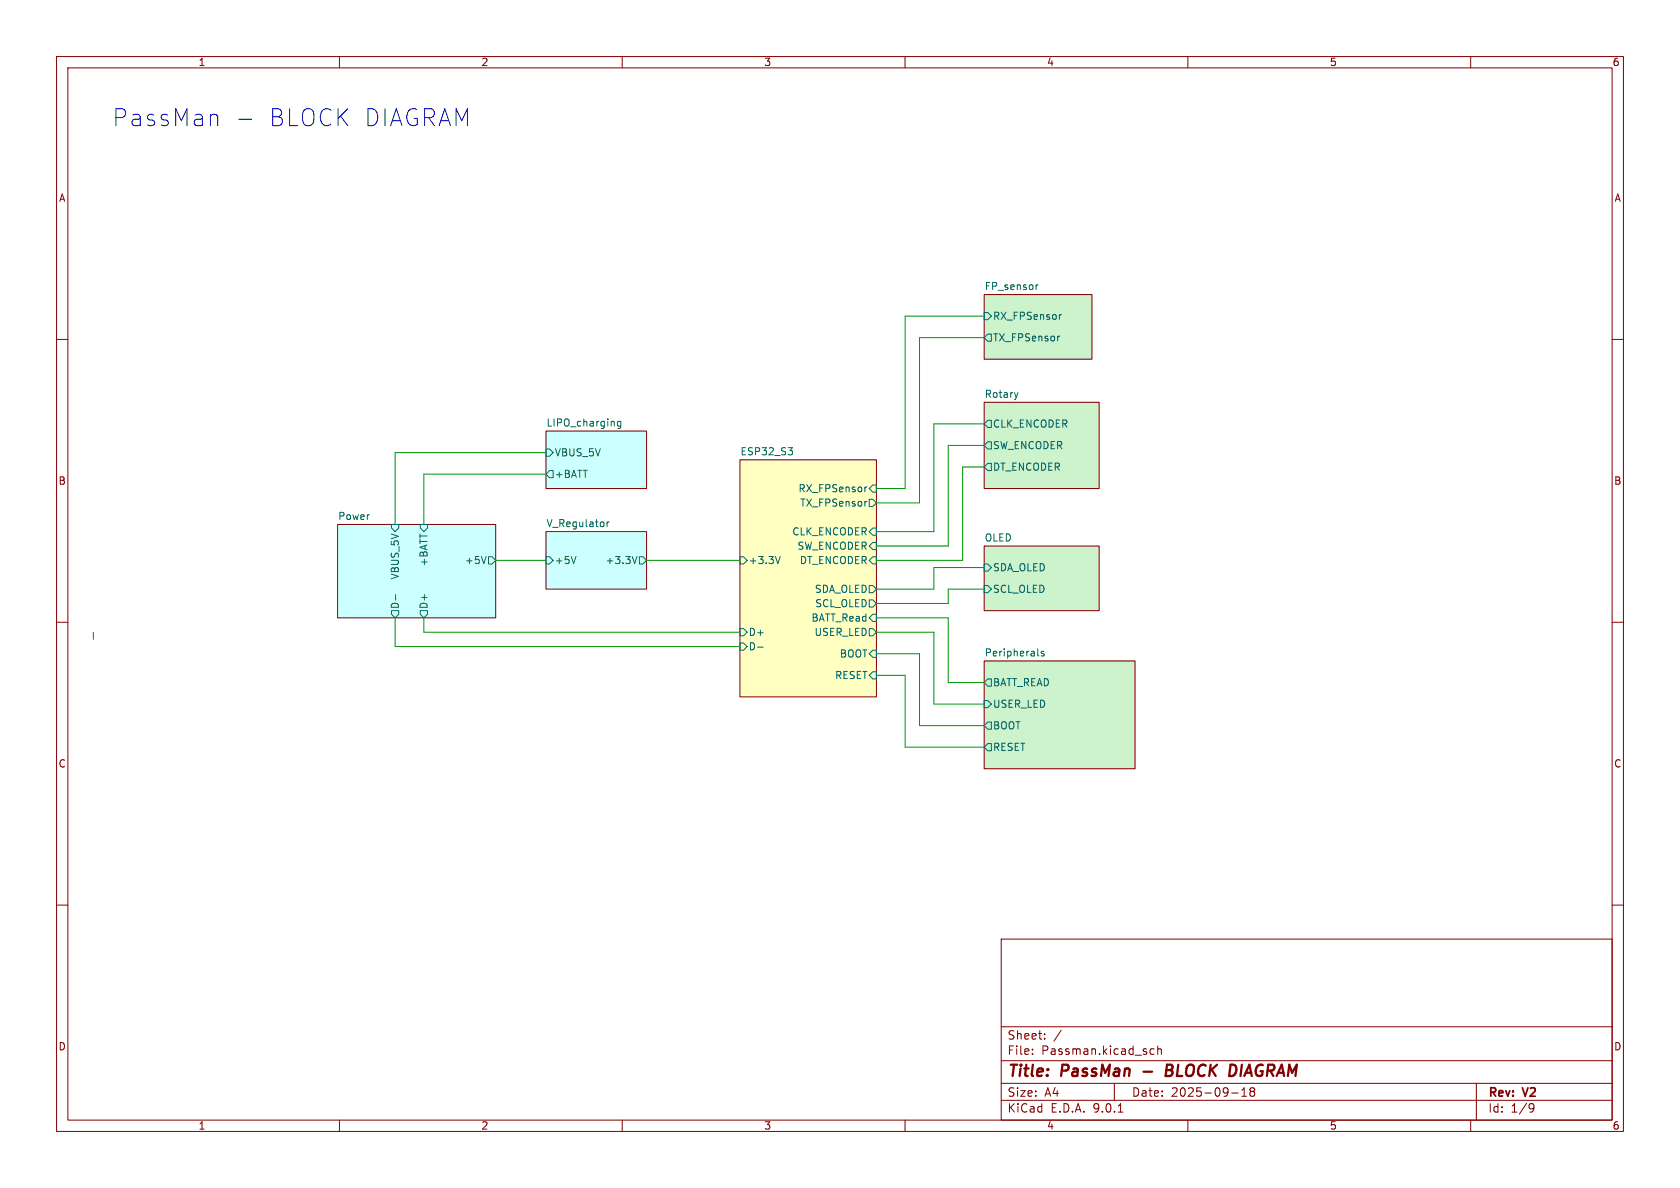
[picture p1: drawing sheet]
<svg xmlns="http://www.w3.org/2000/svg" width="297mm" height="210mm" viewBox="0 0 297 210" stroke-linecap="round" stroke-linejoin="round" font-family="sans-serif">
<g fill="none" stroke="#840000" stroke-width=".18">
<path d="M10 10h277v190h-277zM12 12h273v186h-273zM60 10v2M110 10v2M160 10v2M210 10v2M260 10v2M174 52.1h19v11.4h-19zM10 60h2M96.5 76.2h17.8v10.2h-17.8zM174 71.1h20.3v15.3h-20.3zM285 60h2"/>
<path d="M59.7 92.7h27.9v16.5h-27.9zM96.5 94h17.8v10.1h-17.8zM130.8 81.3h24.1v41.9h-24.1zM174 96.5h20.3v11.5h-20.3zM10 110h2M174 116.8h26.7v19.1h-26.7zM285 110h2M10 160h2M177 166h108v32h-108zM285 160h2M60 198v2M110 198v2"/>
<path d="M160 198v2M177 194.5h108M177 191.5h108M177 187.5h108M177 181.5h108M182.5 186.3v.1M182.5 185.5v.1M184.7 183.6v.1M184.7 182.8v.1M187.6 182.1l-1.3 2M197 191.5v3M197.7 196.6h.8"/>
<path d="M204 185.5l-.4-.1-.3 .3v.4l.2 .2h.5M204.7 185.5l.2-.1 .3 .1 .1 .9M204.7 184.9v1.5M210 198v2M217.7 193.2h1.2M219.5 193.8h.9M219.5 192.7l.5-.4v1.5M221.2 192.9l-.2 .3v.5l.2 .1 .5-.1 .1-.2-.1-.4-.2-.2M221.2 192.9l-.2-.2 .2-.4 .5 .1 .1 .2-.3 .3M221.2 192.9h.3M260 198v2M261 191.5v6.5"/>
<path d="M270.6 195.1l.5 .1a.99 .99 0 0 1-.4 1.4h-.2M271.2 195.7l-.3 .3h-.3"/>
</g>
<path d="M202.2 189.4h1.5M206.2 189.2h.7M206.9 189.2l.2 .1M207 188.2h-.7l-.2 2 .9-.1M207.1 189.1l-.2 .1" fill="none" stroke="#840000" stroke-width=".4"/>
<path d="M130.8 81.3h24.1v41.9h-24.1z" fill="#ffffc2" stroke="#ffffc2" stroke-width=".18"/>
<g fill="#cff" stroke="#cff" stroke-width=".18">
<path d="M59.7 92.7h27.9v16.5h-27.9z"/>
<path d="M96.5 76.2h17.8v10.2h-17.8z"/>
<path d="M96.5 94h17.8v10.1h-17.8z"/>
</g>
<g fill="#ccf3cc" stroke="#ccf3cc" stroke-width=".18">
<path d="M174 96.5h20.3v11.5h-20.3z"/>
<path d="M174 52.1h19v11.4h-19z"/>
<path d="M174 71.1h20.3v15.3h-20.3z"/>
<path d="M174 116.8h26.7v19.1h-26.7z"/>
</g>
<g fill="none" stroke="#006464" stroke-width=".18">
<path d="M174 55.2h.6l.7 .7-.7 .6h-.6zM174.6 59.1h.7v1.2h-.7l-.6-.6zM183.2 50.3v.9M183.5 50.3l-.3 .3M187.3 59.4l-.2 .1M187.6 55.6l-.3 .1M96.5 79.4h.7l.6 .6-.6 .6h-.7zM109.7 74.5v1l-.2 .2h-.3M109.7 74.5h-.3l-.3 .2 .2 .6h.4M139.3 79.1h.8l-.4 .5M140 79.7l.1 .2-.1 .4M174.6 74.3h.7v1.3h-.7l-.6-.7z"/>
<path d="M174.6 78.1h.7v1.3h-.7l-.6-.7zM180 69.4l-.3 .8M69.2 92.7h1.3v.6l-.7 .7-.6-.7zM74.3 92.7h1.3v.6l-.7 .7-.6-.7zM85.9 98.4l-.4 1.2M86.4 98.4h.6l.6 .7-.6 .6h-.6zM96.5 98.4h.7l.6 .7-.6 .6h-.7zM97.2 83.2h.6v1.3h-.6l-.7-.7zM101.8 98.4l-.4 1.2M107.3 92.3v.8M107.7 92.3l-.4 .2M112.6 98.4l-.4 1.2"/>
<path d="M113 98.4h.7l.6 .7-.6 .6h-.7zM130.8 98.4h.6l.7 .7-.7 .6h-.6zM137.9 98.4l-.4 1.2M153.3 86.1l-.3 .1M153.3 88.6l-.3 .1M153.7 88.3h.6l.6 .6-.6 .6h-.6zM154.3 85.7h.6v1.3h-.6l-.6-.6zM154.3 93.3h.6v1.3h-.6l-.6-.6zM154.3 98.4h.6v1.3h-.6l-.6-.6zM154.3 95.9h.6v1.3h-.6l-.6-.7zM174 99.7h.6l.7 .6-.7 .7h-.6zM174.6 81.9h.7v1.3h-.7l-.6-.6z"/>
<path d="M69.2 108h1.3v.6l-.7 .6-.6-.6zM69.9 105.1v1M74.3 108h1.3v.6l-.7 .6-.6-.6zM130.8 111.1h.6l.7 .7-.7 .6h-.6zM130.8 113.7h.6l.7 .6-.7 .6h-.6zM133.9 114.4h1M153.7 106h.6l.6 .7-.6 .6h-.6zM153.7 111.1h.6l.6 .7-.6 .6h-.6zM153.7 103.5h.6l.6 .6-.6 .7h-.6zM154.3 118.7h.6v1.3h-.6l-.6-.6zM154.3 108.6h.6v1.3h-.6l-.6-.7zM154.3 114.9h.6v1.3h-.6l-.6-.6z"/>
<path d="M174 103.5h.6l.7 .6-.7 .7h-.6zM183.5 115.8l.1 .2M184.6 115.2l-.3-.1-.2 .2v.2l.5 .1v.3h-.5M174 123.8h.6l.7 .7-.7 .6h-.6zM174.6 131.4h.7v1.3h-.7l-.6-.6zM174.6 120h.7v1.3h-.7l-.6-.6zM174.6 127.6h.7v1.3h-.7l-.6-.6z"/>
</g>
<g fill="none" stroke="#009600" stroke-width=".18">
<path d="M174 59.7h-11.4v29.2h-7.7M174 55.9h-14v30.5h-5.1M174 78.7h-6.4v17.8h-12.7M174 74.9h-8.9v19.1h-10.2M87.6 99.1h8.9M96.5 83.8h-21.6v8.9M96.5 80h-26.7v12.7M114.3 99.1h16.5M174 82.6h-3.8v16.5h-15.3M16.5 111.8v1.2M69.8 109.2v5.1h61M74.9 109.2v2.6h55.9"/>
<path d="M154.9 111.8h10.2v12.7h8.9M154.9 115.6h7.7v12.7h11.4M154.9 109.2h12.7v11.5h6.4M154.9 119.4h5.1v12.7h14M174 100.3h-8.9v3.8h-10.2M174 104.1h-6.4v2.6h-12.7"/>
</g>
<path d="M38.3 20.4l.2 .2v1.6M42.2 21.1h2.3" fill="none" stroke="#0000c2" stroke-width=".18"/>
<g font-size="4.2" fill="#0000c2">
<text x="19.8" y="22.6">PassMan</text>
<text x="47.3" y="22.6">BLOCK DIAGRAM</text>
</g>
<g font-size="2.8" fill="#840000">
<text x="178" y="190.9">Title:</text>
<text x="187.7" y="190.9">PassMan</text>
<text x="207.7" y="190.9">BLOCK DIAGRAM</text>
</g>
<g font-size="2.1" fill="#840000">
<text x="178" y="184">Sheet:</text>
<text x="178" y="186.7">File:</text>
<text x="184.1" y="186.7">Passman.kicad_sch</text>
<text x="178" y="196.9">KiCad</text>
<text x="178" y="194.1">Size:</text>
<text x="184.7" y="194.1">A4</text>
<text x="185.7" y="196.9">E.D.A.</text>
<text x="193.3" y="196.9">9.0.1</text>
<text x="200" y="194.1">Date:</text>
<text x="207" y="194.1">2025-09-18</text>
<text x="263" y="194.3">Rev:</text>
<text x="263" y="196.9">Id:</text>
<text x="267.1" y="196.9">1/9</text>
<text x="269.4" y="194.3">V2</text>
</g>
<g font-size="1.8" fill="#840000">
<text x="35" y="11.9">1</text>
<text x="85" y="11.9">2</text>
<text x="135" y="11.9">3</text>
<text x="185" y="11.9">4</text>
<text x="235" y="11.9">5</text>
<text x="285" y="11.9">6</text>
<text x="10.3" y="35.9">A</text>
<text x="285.3" y="35.9">A</text>
<text x="10.3" y="85.9">B</text>
<text x="285.3" y="85.9">B</text>
<text x="10.3" y="135.9">C</text>
<text x="285.3" y="135.9">C</text>
<text x="10.3" y="185.9">D</text>
<text x="285.3" y="185.9">D</text>
<text x="35" y="199.9">1</text>
<text x="85" y="199.9">2</text>
<text x="135" y="199.9">3</text>
<text x="185" y="199.9">4</text>
<text x="235" y="199.9">5</text>
<text x="285" y="199.9">6</text>
</g>
<g font-size="1.8" fill="#006464">
<text x="174" y="51.4">FP_sensor</text>
<text x="175.5" y="56.7">RX_FPSensor</text>
<text x="175.5" y="60.6">TX_FPSensor</text>
<text x="174" y="70.4">Rotary</text>
<text x="96.5" y="75.5">LIPO_charging</text>
<text x="175.5" y="75.8">CLK_ENCODER</text>
<text x="98" y="80.9">VBUS_5V</text>
<text x="130.8" y="80.6">ESP32_S3</text>
<text x="175.5" y="79.6">SW_ENCODER</text>
<text x="175.5" y="83.4">DT_ENCODER</text>
<text x="98" y="84.7">+BATT</text>
<text x="141.1" y="87.2">RX_FPSensor</text>
<text x="141.4" y="89.8">TX_FPSensor</text>
<text x="59.7" y="92">Power</text>
<text x="96.5" y="93.3">V_Regulator</text>
<text x="140" y="94.8">CLK_ENCODER</text>
<text x="174" y="95.8">OLED</text>
<text x="75.8" y="100.2" transform="rotate(-90 75.8 100.2)">+BATT</text>
<text x="82.1" y="99.9">+5V</text>
<text x="98" y="99.9">+5V</text>
<text x="107" y="99.9">+3.3V</text>
<text x="132.3" y="99.9">+3.3V</text>
<text x="140.9" y="97.4">SW_ENCODER</text>
<text x="141.3" y="99.9">DT_ENCODER</text>
<text x="175.5" y="101.2">SDA_OLED</text>
<text x="70.7" y="107.8" transform="rotate(-90 70.7 107.8)">D-</text>
<text x="70.7" y="102.5" transform="rotate(-90 70.7 102.5)">VBUS_5V</text>
<text x="75.8" y="107.8" transform="rotate(-90 75.8 107.8)">D+</text>
<text x="144" y="105">SDA_OLED</text>
<text x="144" y="107.5">SCL_OLED</text>
<text x="175.5" y="105">SCL_OLED</text>
<text x="132.3" y="112.6">D+</text>
<text x="143.4" y="110.1">BATT_Read</text>
<text x="143.9" y="112.6">USER_LED</text>
<text x="132.3" y="115.2">D-</text>
<text x="148.4" y="116.4">BOOT</text>
<text x="174" y="116.1">Peripherals</text>
<text x="147.5" y="120.2">RESET</text>
<text x="175.5" y="121.5">BATT_READ</text>
<text x="175.5" y="125.3">USER_LED</text>
<text x="175.5" y="129.1">BOOT</text>
<text x="175.5" y="132.9">RESET</text>
</g>
</svg>
